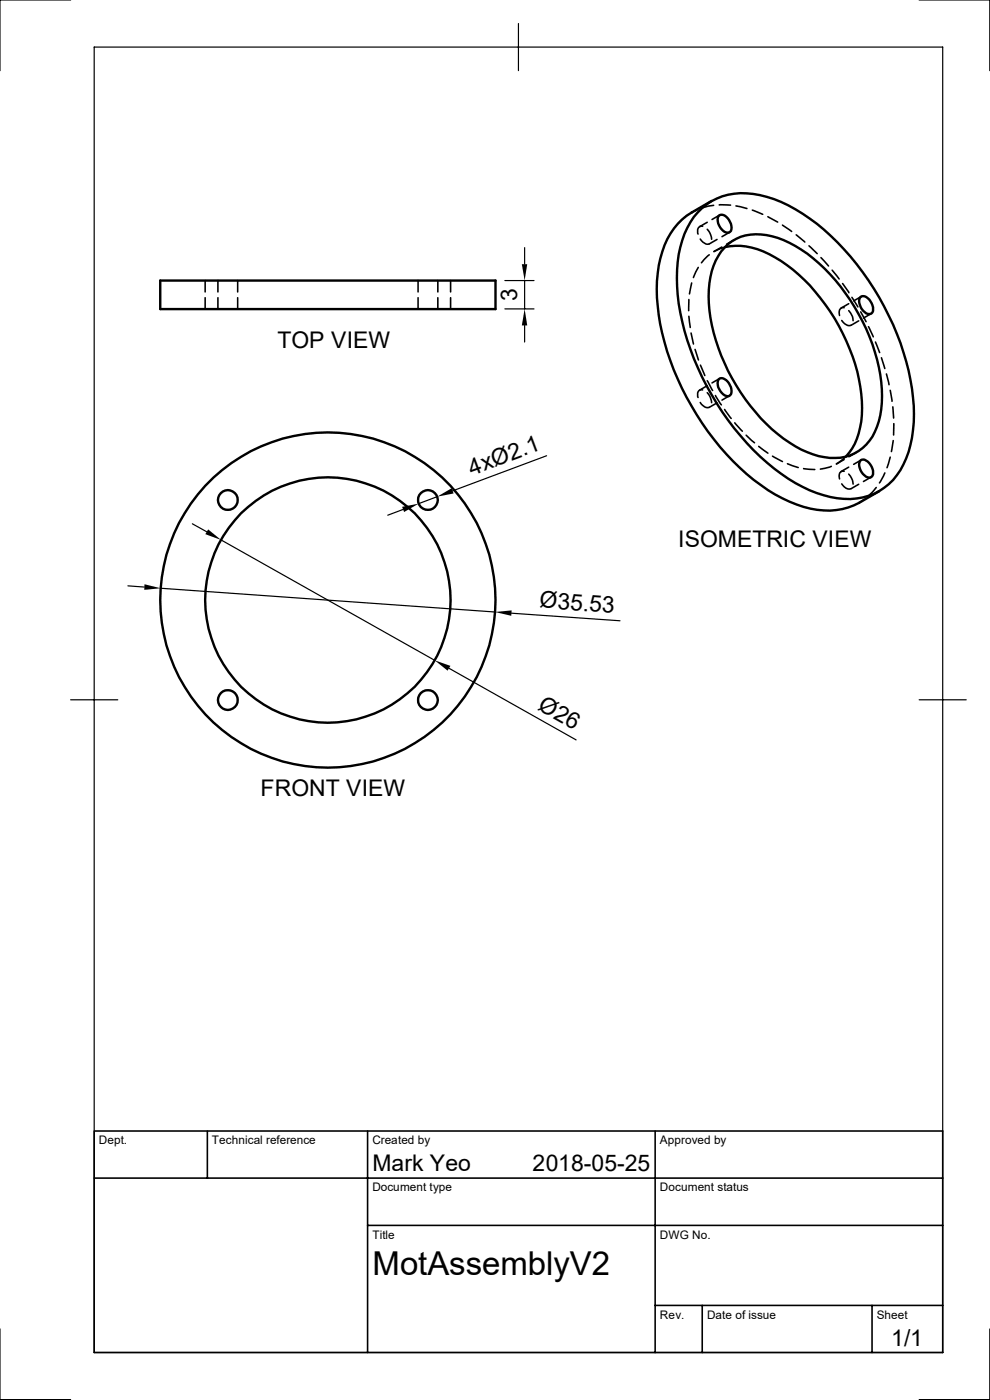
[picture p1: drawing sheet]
<svg xmlns="http://www.w3.org/2000/svg" width="210mm" height="297mm" viewBox="0 0 210 297" stroke-linecap="round" stroke-linejoin="round" font-family="sans-serif">
<g fill="none" stroke="#000" stroke-width=".51">
<path d="M34 59.5h71.1v6.1h-71.1zM148 45a13.1 13.1 0 0 1 13.2-3.6 34.2 34.2 0 0 1 16.4 10 58.5 58.5 0 0 1 15.9 31 27.7 27.7 0 0 1-1.9 16.2 12.8 12.8 0 0 1-14 7.1 30.2 30.2 0 0 1-14.9-7.5 57.4 57.4 0 0 1-18.9-35.6 26.6 26.6 0 0 1 2-14.3l1.4-2.3zM151 42.6a21.4 21.4 0 0 0-7.2 4.9 20.7 20.7 0 0 0-4.5 13.8 52.7 52.7 0 0 0 9.6 28.4 47.6 47.6 0 0 0 17 16 19.4 19.4 0 0 0 12.8 2.3 21.8 21.8 0 0 0 7.8-3.8M152.4 45.9a1.2 1.2 0 0 1 1.9 .4 2.35 2.35 0 0 1 .6 2.9 1.51 1.51 0 0 1-2.1-.9l-.5-1.3zM153.7 52.5a9.7 9.7 0 0 1 10-2.4 28.5 28.5 0 0 1 14.6 10.7 40 40 0 0 1 8.8 23.2 15 15 0 0 1-3.3 10.3 9.9 9.9 0 0 1-10.1 2.5 28.8 28.8 0 0 1-14.5-10.7 40 40 0 0 1-8.9-23.2 14.8 14.8 0 0 1 3.4-10.4zM153.8 52.4a15.5 15.5 0 0 1 11.9 3 41 41 0 0 1 17.1 29.7 15.5 15.5 0 0 1-3.4 11.8M182.6 63a1.79 1.79 0 0 1 2.3 1.3l.3 .9a1 1 0 0 1-.1 1.1 1 1 0 0 1-1 .3 2.88 2.88 0 0 1-1.7-3.4zM152.4 80.6a1.08 1.08 0 0 1 1.7 0 2.86 2.86 0 0 1 1 3.1 1.02 1.02 0 0 1-1.7-.1 2.81 2.81 0 0 1-1-3zM182.6 97.7a1.88 1.88 0 0 1 2.3 1.3l.3 .9a1 1 0 0 1-.1 1 1 1 0 0 1-1 .4 2.88 2.88 0 0 1-1.7-3.4z"/>
<circle cx="48.3" cy="106.1" r="2.1"/>
<circle cx="90.8" cy="106.1" r="2.1"/>
<circle cx="69.5" cy="127.3" r="35.5"/>
<circle cx="69.6" cy="127.3" r="26"/>
<circle cx="48.3" cy="148.5" r="2.1"/>
<circle cx="90.8" cy="148.5" r="2.1"/>
</g>
<g fill="none" stroke="#000" stroke-width=".34">
<path d="M43.5 59.5v2.4M46.2 59.5v2.4M50.4 59.5v2.4M88.7 59.5v2.4M92.9 59.5v2.4M95.6 59.5v2.4M148 44.5l-1.3 .6M148.1 56.7l-1 2.2M148.5 50.7l.6 .7a1.2 1.2 0 0 0 1.4 .3M149.1 48a.87 .87 0 0 0-1.1 1.1l.1 .6M150 48.6l.6 .9 .4 1.3M150 47.2l-1.6 .9"/>
<path d="M150.5 54.1l-1.7 1.7M151.4 43.6l-2.3 .5M152.1 50.8l-1.6 .9M152.6 43.5h2.4M152.7 45.6l-1.7 1M153.1 52.4l-1.6 .9M153.8 52.4l-2.4 1M154.8 49.3l-1.6 .9M155.7 50.9l-1.6 .9M156.1 43.7l2.4 .5M159.6 44.6l2.2 .9M162.9 46l2.1 1.1"/>
<path d="M166 47.8l1.9 1.3M168.9 49.8l1.8 1.6M171.6 52.2l1.8 1.6M174.2 54.7l1.6 1.7M176.5 57.3l1.5 1.9M43.5 63.2v2.4M46.2 63.2v2.4M50.4 63.2v2.4M88.7 63.2v2.4M92.9 63.2v2.4M95.6 63.2v2.4M146.1 63.5v2.4"/>
<path d="M146.1 67.1l.3 2.4M146.6 70.7l.5 2.3M146.7 60l-.4 2.4M147.4 74.1l.8 2.3M148.6 77.5l.9 2.2M178.6 68l.6 .7a1.28 1.28 0 0 0 1.3 .3l1.7-.9M178.7 60.2l1.4 1.9M179.1 65.3a.98 .98 0 0 0-1 .4 .98 .98 0 0 0 0 1v.2M180 65.9l.8 1.3 .2 .8M180 64.4l-1.6 1M180.7 63.1l1.3 2M182.6 66.2l1.1 2"/>
<path d="M182.7 62.9l-1.6 .9M184.2 69.3l1.1 2.2M184.8 66.5l-1.6 1M185.7 72.6l.9 2.2M187 75.9l.7 2.3M188 79.3l.6 2.3M148.5 85.4l.3 .4a1.42 1.42 0 0 0 1.7 .6M149.1 82.7a.83 .83 0 0 0-1.1 1l.1 .6M150 80.8l1.2 2M150 83.3l.6 .9 .4 1.2M150 81.8l-1.6 1M151.8 83.9l1.2 2"/>
<path d="M152.1 85.5l-1.6 .9M152.7 80.3l-1.7 .9M153.7 86.9l1.4 1.9M154.8 83.9l-1.6 1M155.9 89.7l1.6 1.8M158.3 92.3l1.8 1.6M161 94.7l1.9 1.4M163.9 96.8l2.1 1.1M167 98.4l2.3 .8M170.5 99.4l2.3 .2M176.4 98.9l-2.4 .6M179.1 100a.94 .94 0 0 0-1 .4 .94 .94 0 0 0 0 1v.2"/>
<path d="M179.1 97.5l-1.6 .9M179.4 96.9l-2 1.5M180 99.1l-1.6 .9M181.7 96l-1.6 .9M182.7 97.6l-1.6 .9M188.8 82.8l.4 2.3M188.8 97l-.6 2.2M189.4 86.3l.2 2.4M189.5 93.5l-.4 2.3M189.6 89.9v2.4M178.6 102.7l.3 .3a1.42 1.42 0 0 0 1.6 .7l1.7-1M180 100.6l.8 1.3 .2 .8"/>
<path d="M183.3 105.9l-1.1 .8M184.8 101.2l-1.6 1M185.9 103.4l-1.6 1.8M187.7 100.3l-1.1 2.1M20 239.9h180v47h-180zM44 239.9v10M78 239.9v47M139 239.9v47M20 249.9h180M78 260h122M139 276.9h61M149 276.9v10"/>
<path d="M185 276.9v10"/>
</g>
<g fill="none" stroke="#000" stroke-width=".25">
<path d="M15 0h-15v15M20 10h180v276.9h-180zM110 5v10M195 0h15v15M107.1 59.5h6.2M111.3 52.5v3.5M111.3 59.5v6M107.1 65.5h6.2M111.3 69v3.6M116 96.7l-20 7.4M40.8 111.1l3.1 1.7M46.9 114.6l45.3 25.5"/>
<path d="M85.5 108.1l-3.2 1.2M92.8 105.4l-4 1.4M27.1 124.3l3.5 .2M34.1 124.8l70.9 5M108.5 130.1l23 1.6M15 148.5h10M95.2 141.8l27 15.2M195 148.5h10M0 281.9v15h15M210 281.9v15h-15"/>
</g>
<path d="M110.7 56h1.1l-.5 3.5zM111.3 65.5l.5 3.5h-1.1zM44.2 112.3l2.7 2.3-3.3-1.3zM85.3 107.5l3.5-.7-3.1 1.8zM92.8 105.4l3-1.8 .4 1.1zM30.6 124l3.5 .8-3.5 .3zM105 129.8l3.5-.3v1.1zM92.2 140.1l3.3 1.2-.5 1z" fill="#000"/>
<text font-size="7" x="79" y="270.5">MotAssemblyV2</text>
<g font-size="4.9">
<text x="109.7" y="63.9" transform="rotate(-90 109.7 63.9)">3</text>
<text x="58.8" y="73.8">TOP VIEW</text>
<text x="100.1" y="100.9" transform="rotate(-21 100.1 100.9)">4xØ2.1</text>
<text x="143.8" y="116">ISOMETRIC VIEW</text>
<text x="114.4" y="128.9" transform="rotate(4 114.4 128.9)">Ø35.53</text>
<text x="113.9" y="150.4" transform="rotate(29 113.9 150.4)">Ø26</text>
<text x="55.3" y="168.9">FRONT VIEW</text>
<text x="79" y="248.5">Mark Yeo</text>
<text x="113" y="248.5">2018-05-25</text>
<text x="189.1" y="285.6">1/1</text>
</g>
<g font-size="2.5">
<text x="21" y="242.7">Dept.</text>
<text x="45" y="242.7">Technical reference</text>
<text x="79" y="242.7">Created by</text>
<text x="140" y="242.7">Approved by</text>
<text x="79" y="252.8">Document type</text>
<text x="140" y="252.8">Document status</text>
<text x="79" y="262.8">Title</text>
<text x="140" y="262.8">DWG No.</text>
<text x="140" y="279.7">Rev.</text>
<text x="150" y="279.7">Date of issue</text>
<text x="186" y="279.7">Sheet</text>
</g>
</svg>
